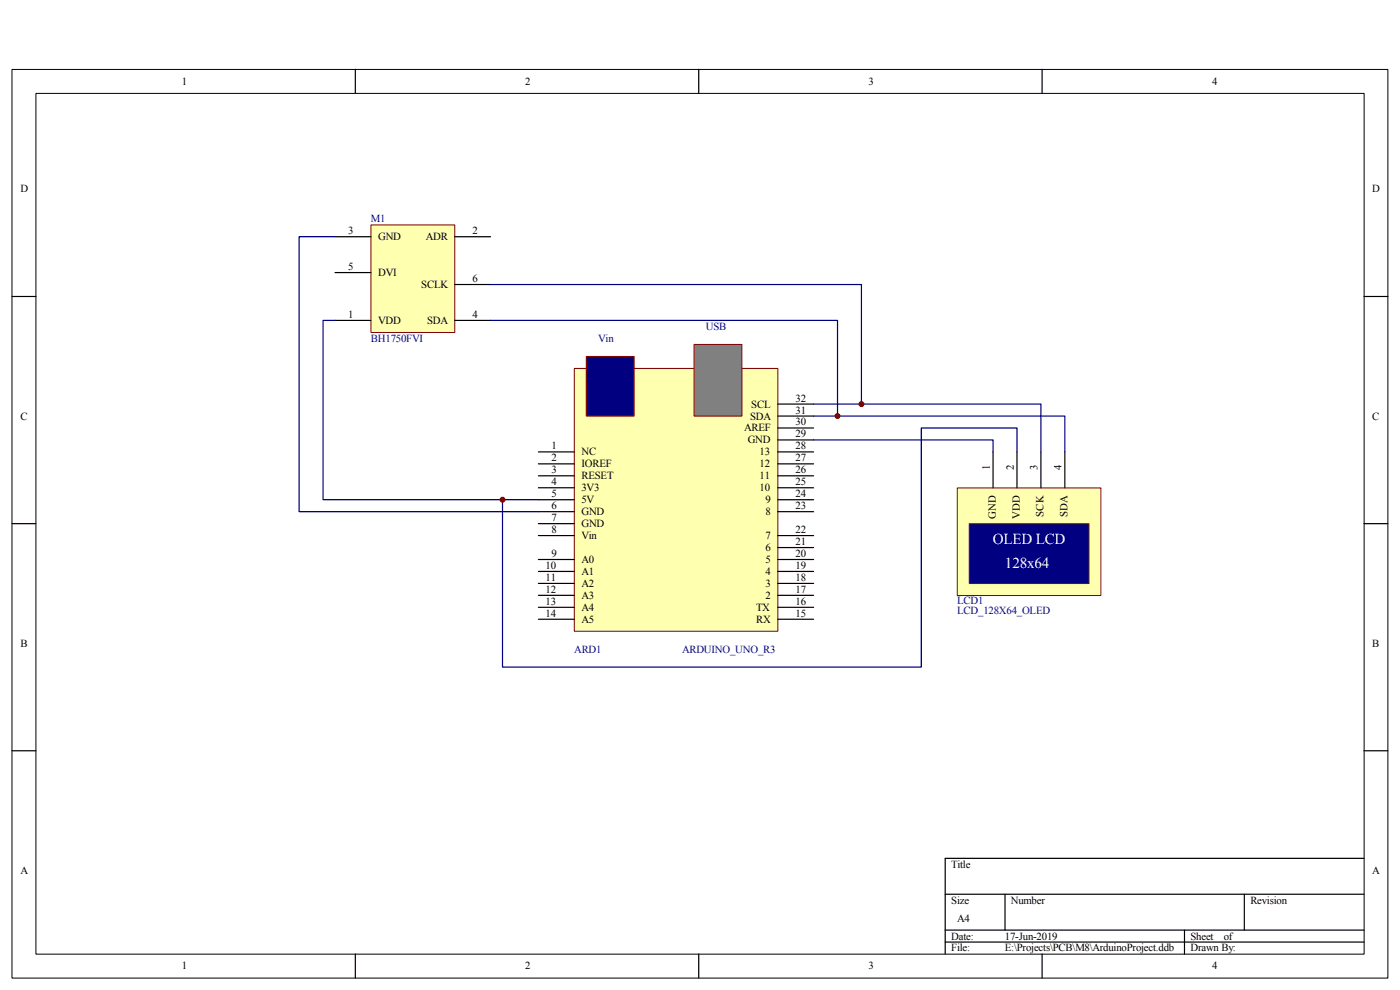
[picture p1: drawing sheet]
<svg xmlns="http://www.w3.org/2000/svg" width="297mm" height="210mm" viewBox="0 0 297 210" stroke-linecap="round" stroke-linejoin="round" font-family="sans-serif">
<path d="M2.5 14.7h291.9v192.8h-291.9zM7.6 19.8h281.8v182.6h-281.8z" fill="none" stroke="#000" stroke-width=".21"/>
<g fill="none" stroke="#000" stroke-width=".25">
<path d="M75.4 14.7v5.1M148.2 14.7v5.1M221.1 14.7v5.1M2.5 62.9h5.1M289.4 62.9h5M2.5 111.1h5.1M289.4 111.1h5M2.5 159.3h5.1M289.4 159.3h5M200.5 189.7h88.9M200.5 197.3h88.9M200.5 199.8h88.9"/>
<path d="M213.2 189.7v7.6M251.3 197.3v5.1M264 189.7v7.6M289.4 182.1h-88.9v20.3M75.4 202.4v5M148.2 202.4v5M221.1 202.4v5"/>
</g>
<path d="M121.9 78.2h43.1v55.7h-43.1z" fill="#ffffb0"/>
<path d="M121.8 78.1h43.2v55.8h-43.2z" fill="none" stroke="#800000" stroke-width=".21"/>
<g fill="none" stroke="#000" stroke-width=".25">
<path d="M114.2 95.9h7.6M114.2 98.4h7.6M165 95.9h7.6M165 98.4h7.6M165 93.3h7.6M165 90.8h7.6M165 88.3h7.6M165 85.7h7.6M114.2 100.9h7.6M114.2 103.5h7.6M114.2 106h7.6M114.2 108.5h7.6"/>
<path d="M114.2 111.1h7.6M114.2 113.6h7.6M114.2 118.7h7.6M165 100.9h7.6M165 103.5h7.6M165 106h7.6M165 108.5h7.6M165 113.6h7.6M165 118.7h7.6M165 116.1h7.6M114.2 121.2h7.6M114.2 123.8h7.6"/>
<path d="M114.2 126.3h7.6M114.2 128.8h7.6M114.2 131.4h7.6M165 121.2h7.6M165 123.8h7.6M165 126.3h7.6M165 128.8h7.6M165 131.4h7.6"/>
</g>
<path d="M124.4 75.6h10.1v12.7h-10.1z" fill="#000080"/>
<path d="M124.4 75.6h10.1v12.7h-10.1z" fill="none" stroke="#800000" stroke-width=".21"/>
<path d="M147.3 73.1h10.1v15.2h-10.1z" fill="#808080"/>
<path d="M147.2 73.1h10.2v15.2h-10.2z" fill="none" stroke="#800000" stroke-width=".21"/>
<path d="M203.1 103.5h30.5v22.8h-30.5z" fill="#ffffb0"/>
<path d="M203.1 103.5h30.5v22.8h-30.5z" fill="none" stroke="#800000" stroke-width=".21"/>
<path d="M210.7 95.9v7.6M215.7 95.9v7.6M220.8 95.9v7.6M225.9 95.9v7.6" fill="none" stroke="#000" stroke-width=".25"/>
<path d="M205.7 111.1h25.3v12.7h-25.3z" fill="#000080"/>
<path d="M205.6 111.1h25.4v12.7h-25.4z" fill="none" stroke="#800000" stroke-width=".21"/>
<path d="M172.6 93.3h38.1v2.6M172.6 88.3h53.3v7.6M172.6 85.7h48.2v10.2M215.7 95.9v-5.1h-20.3v50.7h-88.8v-35.5" fill="none" stroke="#000080" stroke-width=".25"/>
<path d="M78.7 47.8h17.8v22.7h-17.8z" fill="#ffffb0"/>
<path d="M78.7 47.7h17.8v22.8h-17.8z" fill="none" stroke="#800000" stroke-width=".21"/>
<path d="M71.1 50.2h7.6M71.1 57.8h7.6M96.5 50.2h7.6M71.1 68h7.6M96.5 68h7.6M96.5 60.4h7.6" fill="none" stroke="#000" stroke-width=".25"/>
<path d="M71.1 50.2h-7.6v58.3h50.7M71.1 68h-2.6v38h45.7M104.1 68h73.6v20.3M104.1 60.4h78.6v25.3" fill="none" stroke="#000080" stroke-width=".25"/>
<g fill="#800000" stroke="#800000" stroke-width=".25">
<circle cx="106.6" cy="106" r=".51"/>
<circle cx="177.7" cy="88.3" r=".51"/>
<circle cx="182.7" cy="85.7" r=".51"/>
</g>
<g font-size="3.2" fill="#fff">
<text x="210.7" y="115.4">OLED LCD</text>
<text x="213.2" y="120.5">128x64</text>
</g>
<g font-size="2.3">
<text x="38.6" y="18">1</text>
<text x="111.4" y="18">2</text>
<text x="184.3" y="18">3</text>
<text x="257.1" y="18">4</text>
<text x="4.3" y="40.8">D</text>
<text x="291.1" y="40.8">D</text>
<text x="73.9" y="49.7">3</text>
<text x="80.2" y="50.9">GND</text>
<text x="90.3" y="50.9">ADR</text>
<text x="100.2" y="49.7">2</text>
<text x="73.9" y="57.3">5</text>
<text x="80.2" y="58.5">DVI</text>
<text x="100.2" y="59.8">6</text>
<text x="89.4" y="61.1">SCLK</text>
<text x="73.9" y="67.4">1</text>
<text x="80.2" y="68.7">VDD</text>
<text x="90.6" y="68.7">SDA</text>
<text x="100.2" y="67.4">4</text>
<text x="4.3" y="89">C</text>
<text x="159.1" y="89">SDA</text>
<text x="159.4" y="86.4">SCL</text>
<text x="168.8" y="87.7">31</text>
<text x="168.8" y="85.2">32</text>
<text x="291.1" y="89">C</text>
<text x="117" y="95.3">1</text>
<text x="157.9" y="91.5">AREF</text>
<text x="158.6" y="94.1">GND</text>
<text x="168.8" y="95.3">28</text>
<text x="168.8" y="92.8">29</text>
<text x="168.8" y="90.3">30</text>
<text x="117" y="97.8">2</text>
<text x="117" y="100.4">3</text>
<text x="123.4" y="96.6">NC</text>
<text x="123.4" y="99.1">IOREF</text>
<text x="123.4" y="101.6">RESET</text>
<text x="161.2" y="101.6">11</text>
<text x="161.2" y="99.1">12</text>
<text x="161.2" y="96.6">13</text>
<text x="168.8" y="100.4">26</text>
<text x="168.8" y="97.8">27</text>
<text x="210" y="99.7" transform="rotate(-90 210 99.7)">1</text>
<text x="215" y="99.7" transform="rotate(-90 215 99.7)">2</text>
<text x="220.1" y="99.7" transform="rotate(-90 220.1 99.7)">3</text>
<text x="225.2" y="99.7" transform="rotate(-90 225.2 99.7)">4</text>
<text x="117" y="102.9">4</text>
<text x="117" y="105.5">5</text>
<text x="117" y="108">6</text>
<text x="123.4" y="104.2">3V3</text>
<text x="123.4" y="106.7">5V</text>
<text x="161.2" y="104.2">10</text>
<text x="162.4" y="106.7">9</text>
<text x="168.8" y="108">23</text>
<text x="168.8" y="105.5">24</text>
<text x="168.8" y="102.9">25</text>
<text x="117" y="110.5">7</text>
<text x="117" y="113.1">8</text>
<text x="123.4" y="109.3">GND</text>
<text x="123.4" y="111.8">GND</text>
<text x="162.4" y="109.3">8</text>
<text x="168.8" y="113.1">22</text>
<text x="211.2" y="110.1" transform="rotate(-90 211.2 110.1)">GND</text>
<text x="216.3" y="110.1" transform="rotate(-90 216.3 110.1)">VDD</text>
<text x="221.4" y="109.6" transform="rotate(-90 221.4 109.6)">SCK</text>
<text x="226.5" y="109.6" transform="rotate(-90 226.5 109.6)">SDA</text>
<text x="117" y="118.2">9</text>
<text x="123.4" y="114.3">Vin</text>
<text x="123.4" y="119.4">A0</text>
<text x="162.4" y="119.4">5</text>
<text x="162.4" y="116.9">6</text>
<text x="162.4" y="114.3">7</text>
<text x="168.8" y="118.2">20</text>
<text x="168.8" y="115.6">21</text>
<text x="115.7" y="120.7">10</text>
<text x="115.7" y="123.2">11</text>
<text x="115.7" y="125.7">12</text>
<text x="123.4" y="121.9">A1</text>
<text x="123.4" y="124.5">A2</text>
<text x="162.4" y="124.5">3</text>
<text x="162.4" y="121.9">4</text>
<text x="168.8" y="125.7">17</text>
<text x="168.8" y="123.2">18</text>
<text x="168.8" y="120.7">19</text>
<text x="115.7" y="128.3">13</text>
<text x="115.7" y="130.8">14</text>
<text x="123.4" y="127">A3</text>
<text x="123.4" y="129.5">A4</text>
<text x="160.4" y="129.5">TX</text>
<text x="162.4" y="127">2</text>
<text x="168.8" y="130.8">15</text>
<text x="168.8" y="128.3">16</text>
<text x="4.3" y="137.2">B</text>
<text x="123.4" y="132.1">A5</text>
<text x="160.4" y="132.1">RX</text>
<text x="291.1" y="137.2">B</text>
<text x="4.3" y="185.3">A</text>
<text x="201.8" y="184.1">Title</text>
<text x="291.1" y="185.3">A</text>
<text x="201.8" y="191.7">Size</text>
<text x="214.5" y="191.7">Number</text>
<text x="265.3" y="191.7">Revision</text>
<text x="203.1" y="195.5">A4</text>
<text x="201.8" y="199.3">Date:</text>
<text x="201.8" y="201.8">File:</text>
<text x="213.2" y="199.3">17-Jun-2019</text>
<text x="213.2" y="201.8">E:\Projects\PCB\M8\ArduinoProject.ddb</text>
<text x="252.6" y="199.3">Sheet</text>
<text x="252.6" y="201.8">Drawn By:</text>
<text x="259.6" y="199.3">of</text>
<text x="38.6" y="205.6">1</text>
<text x="111.4" y="205.6">2</text>
<text x="184.3" y="205.6">3</text>
<text x="257.1" y="205.6">4</text>
</g>
<g font-size="2.3" fill="#000080">
<text x="78.7" y="47.1">M1</text>
<text x="149.7" y="69.9">USB</text>
<text x="78.7" y="72.5">BH1750FVI</text>
<text x="126.9" y="72.5">Vin</text>
<text x="203.1" y="128">LCD1</text>
<text x="203.1" y="130.3">LCD_128X64_OLED</text>
<text x="121.8" y="138.4">ARD1</text>
<text x="144.7" y="138.4">ARDUINO_UNO_R3</text>
</g>
</svg>
